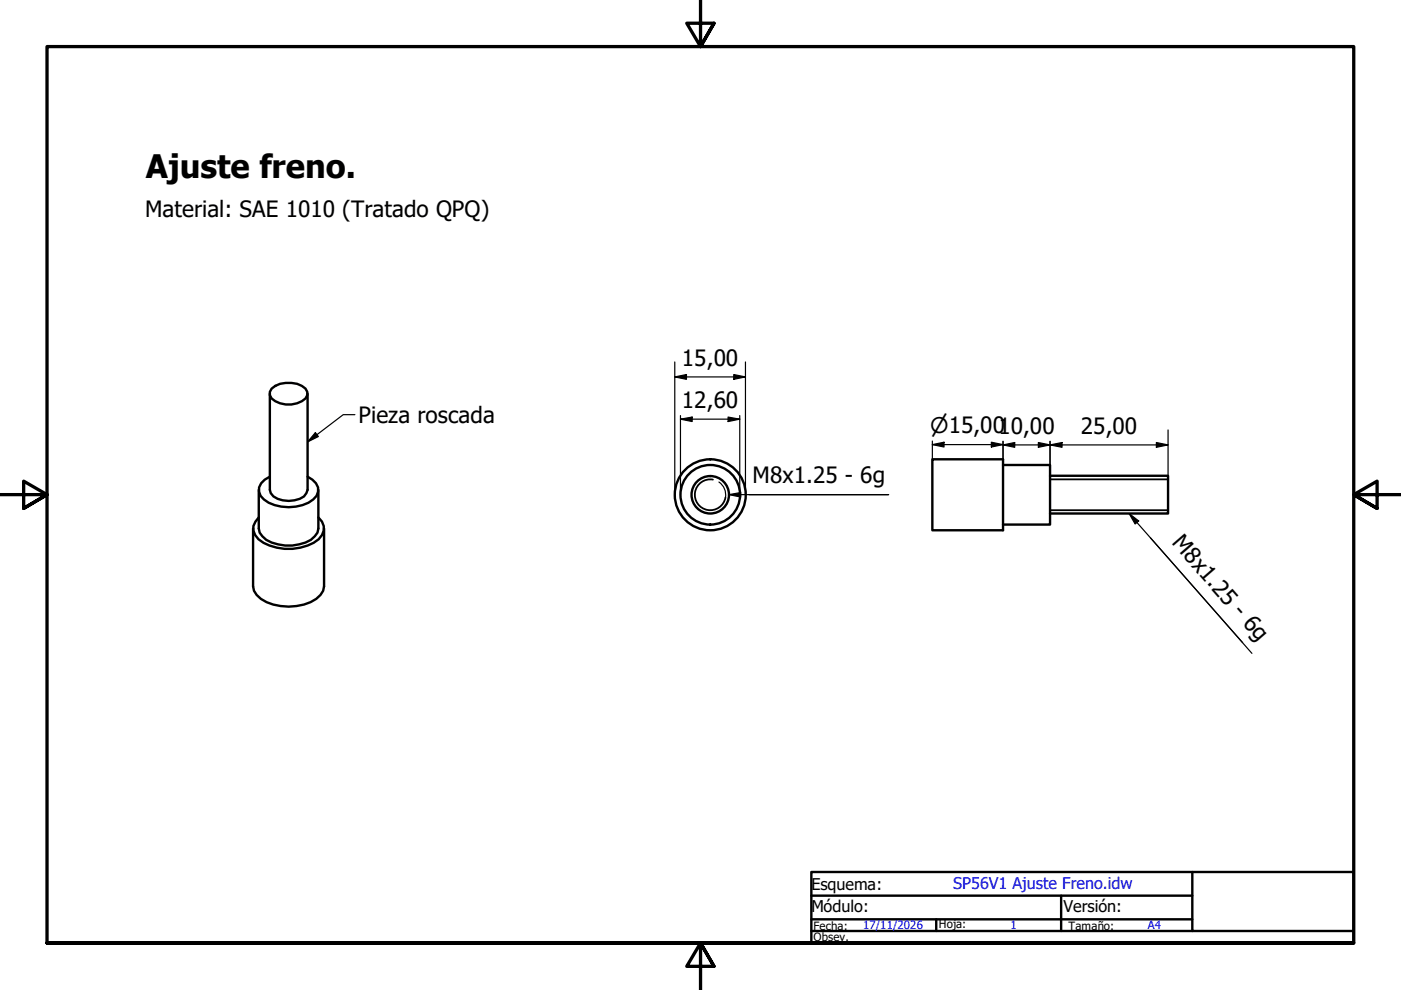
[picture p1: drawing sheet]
<svg xmlns="http://www.w3.org/2000/svg" width="297mm" height="210mm" viewBox="0 0 297 210" stroke-linecap="round" stroke-linejoin="round" font-family="sans-serif">
<!-- layer: Visible (ISO) -->
<g fill="none" stroke="#000" stroke-width=".51">
<path d="M57.2 83.5v20.4a2.82 2.82 0 0 0 2.7 2.2 6.1 6.1 0 0 0 4.6-.8l.5-.7 .2-.7v-20.4M57.6 82.4a5.8 5.8 0 0 1 7.2 0 1.65 1.65 0 0 1-.8 2.7 5.7 5.7 0 0 1-6.4-.6l-.4-.7v-.7zM197.7 97.4h15v15h-15zM212.7 98.6h9.9v12.6h-9.9M53.7 112v12.3a4.2 4.2 0 0 0 2.8 3.4 11.5 11.5 0 0 0 10.6-.7l.8-.9 .6-.8 .2-1v-12.3M54.9 109.7a2.9 2.9 0 0 0-.1 4.6 10.9 10.9 0 0 0 12.8 0 2.92 2.92 0 0 0-.1-4.6M54.9 103.9v8.1a3.9 3.9 0 0 0 2.7 3 9.8 9.8 0 0 0 8.3-.5l1.4-1.6 .2-.9v-8.1M57.2 101.1a3.1 3.1 0 0 0-2.3 3.1 4.3 4.3 0 0 0 3.3 2.9 9.3 9.3 0 0 0 8.2-1.2 2.5 2.5 0 0 0-.2-4.2l-1-.6M222.6 100.9h25v8h-25"/>
<circle cx="150.6" cy="104.9" r="7.5"/>
<circle cx="150.6" cy="104.9" r="4"/>
<circle cx="150.6" cy="104.9" r="6.3"/>
</g>
<!-- layer: Visible Narrow (ISO) -->
<path d="M151.2 101.7a3.3 3.3 0 0 0-3.8 2.6 3.3 3.3 0 0 0 2.6 3.8 3.3 3.3 0 0 0 3.8-2.6M222.6 101.6h25M222.6 108.2h25" fill="none" stroke="#000" stroke-width=".38"/>
<!-- layer: Border (ISO) -->
<path d="M148.5 -.1v10l-2.9-5h5.8l-2.9 5 2.9-5M0 104.9h10l-5-2.9v5.8l5-2.9-5 2.9M297 104.9h-10l5-2.9v5.8l-5-2.9 5 2.9M10 199.9v-190h277v190h-277h277M151.4 204.9l-2.9-5 2.9 5h-5.8l2.9-5v10" fill="none" stroke="#000" stroke-width=".7"/>
<!-- layer: Title (ISO) -->
<path d="M172 184.9h115v15h-115zM172 197.4h80.8M172 194.9h80.8M172 189.9h80.8M198.5 194.9v2.5M225 189.9v7.5M252.8 184.9v12.5h34.2" fill="none" stroke="#000" stroke-width=".51"/>
<!-- layer: Symbol (ISO) -->
<path d="M66.9 91.7l.6 .9-2.3 1.1zM75.2 87.9h-2.4l-7.6 5.8M152.4 102.2a3.3 3.3 0 0 1 1.4 3.3M154.6 104.9l2.4-.5v1zM154.6 104.9h33.8h-29.6M239.4 108.9l2 1.6-.7 .6zM239.4 108.9l24.1 27.3M243.9 114l21.5 24.5" fill="none" stroke="#000" stroke-width=".25"/>
<g fill="#000">
<path d="M66.9 91.7l.6 .9-2.3 1.1z" fill-rule="evenodd"/>
<path d="M154.6 104.9l2.4-.5v1z" fill-rule="evenodd"/>
<path d="M239.4 108.9l2 1.6-.7 .6z" fill-rule="evenodd"/>
</g>
<!-- layer: Dimension (ISO) -->
<g fill="none" stroke="#000" stroke-width=".25">
<path d="M143.1 79.9l2.4-.5v1zM143.1 79.9h15M143.1 76.7v28.2M155.6 79.4l2.5 .5-2.5 .5zM158.1 76.7v28.2M144.3 88.9l2.4-.5v1zM144.3 88.9h12.5M144.3 88.1v16.8M154.4 88.4l2.4 .5-2.4 .5zM156.8 88.1v15.8M197.7 94.3l2.5-.5v1zM197.7 94.3h15"/>
<path d="M197.7 93.5v3.9M210.2 93.8l2.5 .5-2.5 .5zM212.7 94.3l2.4-.5v1zM212.7 94.3h34.9M212.7 93.6v3.8M220.2 93.8l2.4 .5-2.4 .5zM222.6 94.3l2.6-.5v1zM222.6 93.6v5M245.2 93.8l2.4 .5-2.4 .5zM247.6 91.2v9.7"/>
</g>
<g fill="#000">
<path d="M143.1 79.9l2.4-.5v1z" fill-rule="evenodd"/>
<path d="M144.3 88.9l2.4-.5v1z" fill-rule="evenodd"/>
<path d="M154.4 88.4l2.4 .5-2.4 .5z" fill-rule="evenodd"/>
<path d="M155.6 79.4l2.5 .5-2.5 .5z" fill-rule="evenodd"/>
<path d="M197.7 94.3l2.5-.5v1z" fill-rule="evenodd"/>
<path d="M210.2 93.8l2.5 .5-2.5 .5z" fill-rule="evenodd"/>
<path d="M212.7 94.3l2.4-.5v1z" fill-rule="evenodd"/>
<path d="M220.2 93.8l2.4 .5-2.4 .5z" fill-rule="evenodd"/>
<path d="M222.6 94.3l2.6-.5v1z" fill-rule="evenodd"/>
<path d="M245.2 93.8l2.4 .5-2.4 .5z" fill-rule="evenodd"/>
</g>
<text font-size="6.9" x="30.9" y="37.8">Ajuste freno.</text>
<g font-size="4.8">
<text x="30.8" y="46">Material: SAE 1010 (Tratado QPQ)</text>
<text x="144.6" y="77.5">15,00</text>
<text x="76" y="89.7">Pieza roscada</text>
<text x="144.6" y="86.5">12,60</text>
<text x="229.2" y="91.9">25,00</text>
<text x="159.6" y="102.4">M8x1.25 - 6g</text>
<text x="248.3" y="115.2" transform="rotate(49 248.3 115.2)">M8x1.25 - 6g</text>
</g>
<text font-size="4.6" x="197.2" y="91.9">⌀15,0010,00</text>
<g font-size="3.4">
<text x="172" y="188.7">Esquema:</text>
<text x="172" y="193.5">Módulo:</text>
<text x="225.5" y="193.5">Versión:</text>
</g>
<text font-size="3.4" fill="#00f" x="202.1" y="188.5">SP56V1 Ajuste Freno.idw</text>
<g font-size="2.4">
<text x="172.5" y="197.2">Fecha:</text>
<text x="199.1" y="196.8">Hoja:</text>
<text x="226.6" y="197.1">Tamaño:</text>
<text x="172.5" y="199.6">Obsev.</text>
</g>
<g font-size="2.4" fill="#00f">
<text x="183" y="197">17/11/2026</text>
<text x="214.2" y="196.9">1</text>
<text x="243.4" y="197">A4</text>
</g>
</svg>
